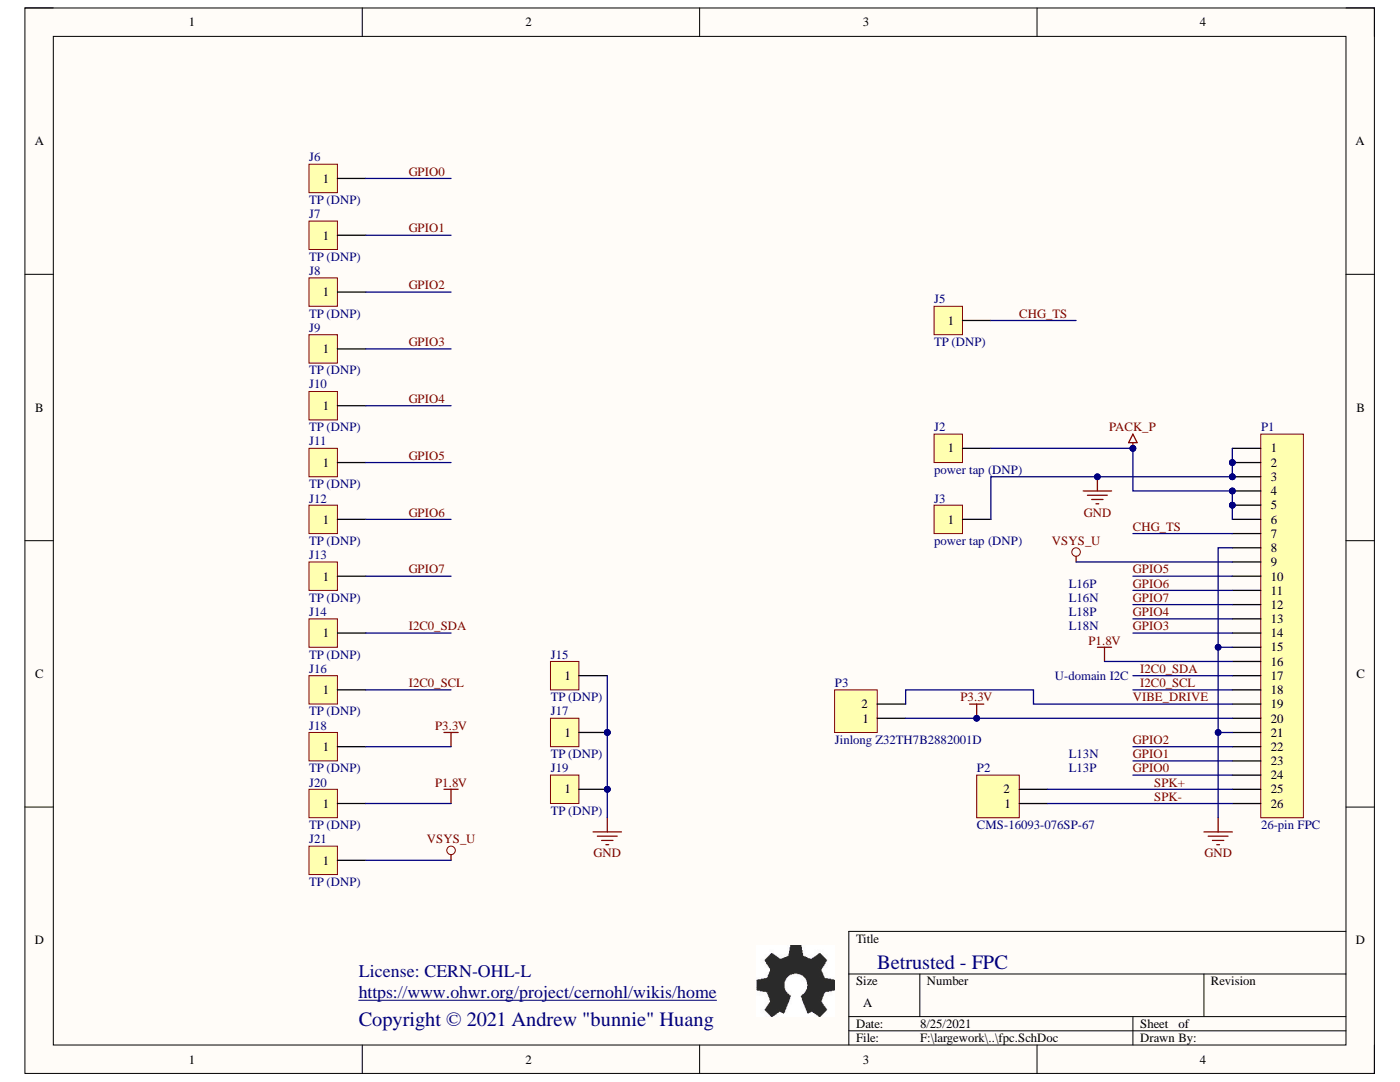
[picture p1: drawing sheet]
# Altium project bt-fpc-pvt2.PrjPcb
1 sheet, 22 parts. Net scope: global (net labels, ports and power ports of the same name join across sheets).
Board file: bt-fpc-pvt2b.PcbDoc

## Sheet fpc.SchDoc
size A

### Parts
J2  power tap (DNP)  [RESTAP-0603]
J3  power tap (DNP)  [RESTAP-0603]
J5  TP (DNP)  [TP_1.5x1_SMT]
J6  TP (DNP)  [TP_1.5x1_SMT]
J7  TP (DNP)  [TP_1.5x1_SMT]
J8  TP (DNP)  [TP_1.5x1_SMT]
J9  TP (DNP)  [TP_1.5x1_SMT]
J10  TP (DNP)  [TP_1.5x1_SMT]
J11  TP (DNP)  [TP_1.5x1_SMT]
J12  TP (DNP)  [TP_1.5x1_SMT]
J13  TP (DNP)  [TP_1.5x1_SMT]
J14  TP (DNP)  [TP_1.5x1_SMT]
J15  TP (DNP)  [TP_1.5x1_SMT]
J16  TP (DNP)  [TP_1.5x1_SMT]
J17  TP (DNP)  [TP_1.5x1_SMT]
J18  TP (DNP)  [TP_1.5x1_SMT]
J19  TP (DNP)  [TP_1.5x1_SMT]
J20  TP (DNP)  [TP_1.5x1_SMT]
J21  TP (DNP)  [TP_1.5x1_SMT]
P1  26-pin FPC  [HRS_FH34SRJ-26S-FPC-TOP]
P2  CMS-16093-076SP-67  [CUI_CMS-16093-076SP-67]
P3  Jinlong Z32TH7B2882001D  [JINLONG_Z32TH7B2882001D]

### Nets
GND: J3.1 J15.1 J17.1 J19.1 P1.1 P1.2 P1.3 P1.8 P1.15 P1.21
P1.8V: J20.1 P1.16
P3.3V: J18.1 P1.20 P3.1
PACK_P: J2.1 P1.4 P1.5 P1.6
VSYS_U: J21.1 P1.9
CHG_TS: J5.1 P1.7
GPIO0: J6.1 P1.24
GPIO1: J7.1 P1.23
GPIO2: J8.1 P1.22
GPIO3: J9.1 P1.14
GPIO4: J10.1 P1.13
GPIO5: J11.1 P1.10
GPIO6: J12.1 P1.11
GPIO7: J13.1 P1.12
I2C0_SCL: J16.1 P1.18
I2C0_SDA: J14.1 P1.17
SPK+: P1.25 P2.2
SPK-: P1.26 P2.1
VIBE_DRIVE: P1.19 P3.2

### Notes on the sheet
- L16P
- L16N
- U-domain I2C
- L18P
- L18N
- (near P2) L13P
- L13N
- License: CERN-OHL-L
- Copyright © 2019 Andrew "bunnie" Huang
- https://www.ohwr.org/project/cernohl/wikis/home
- Betrusted - FPC
